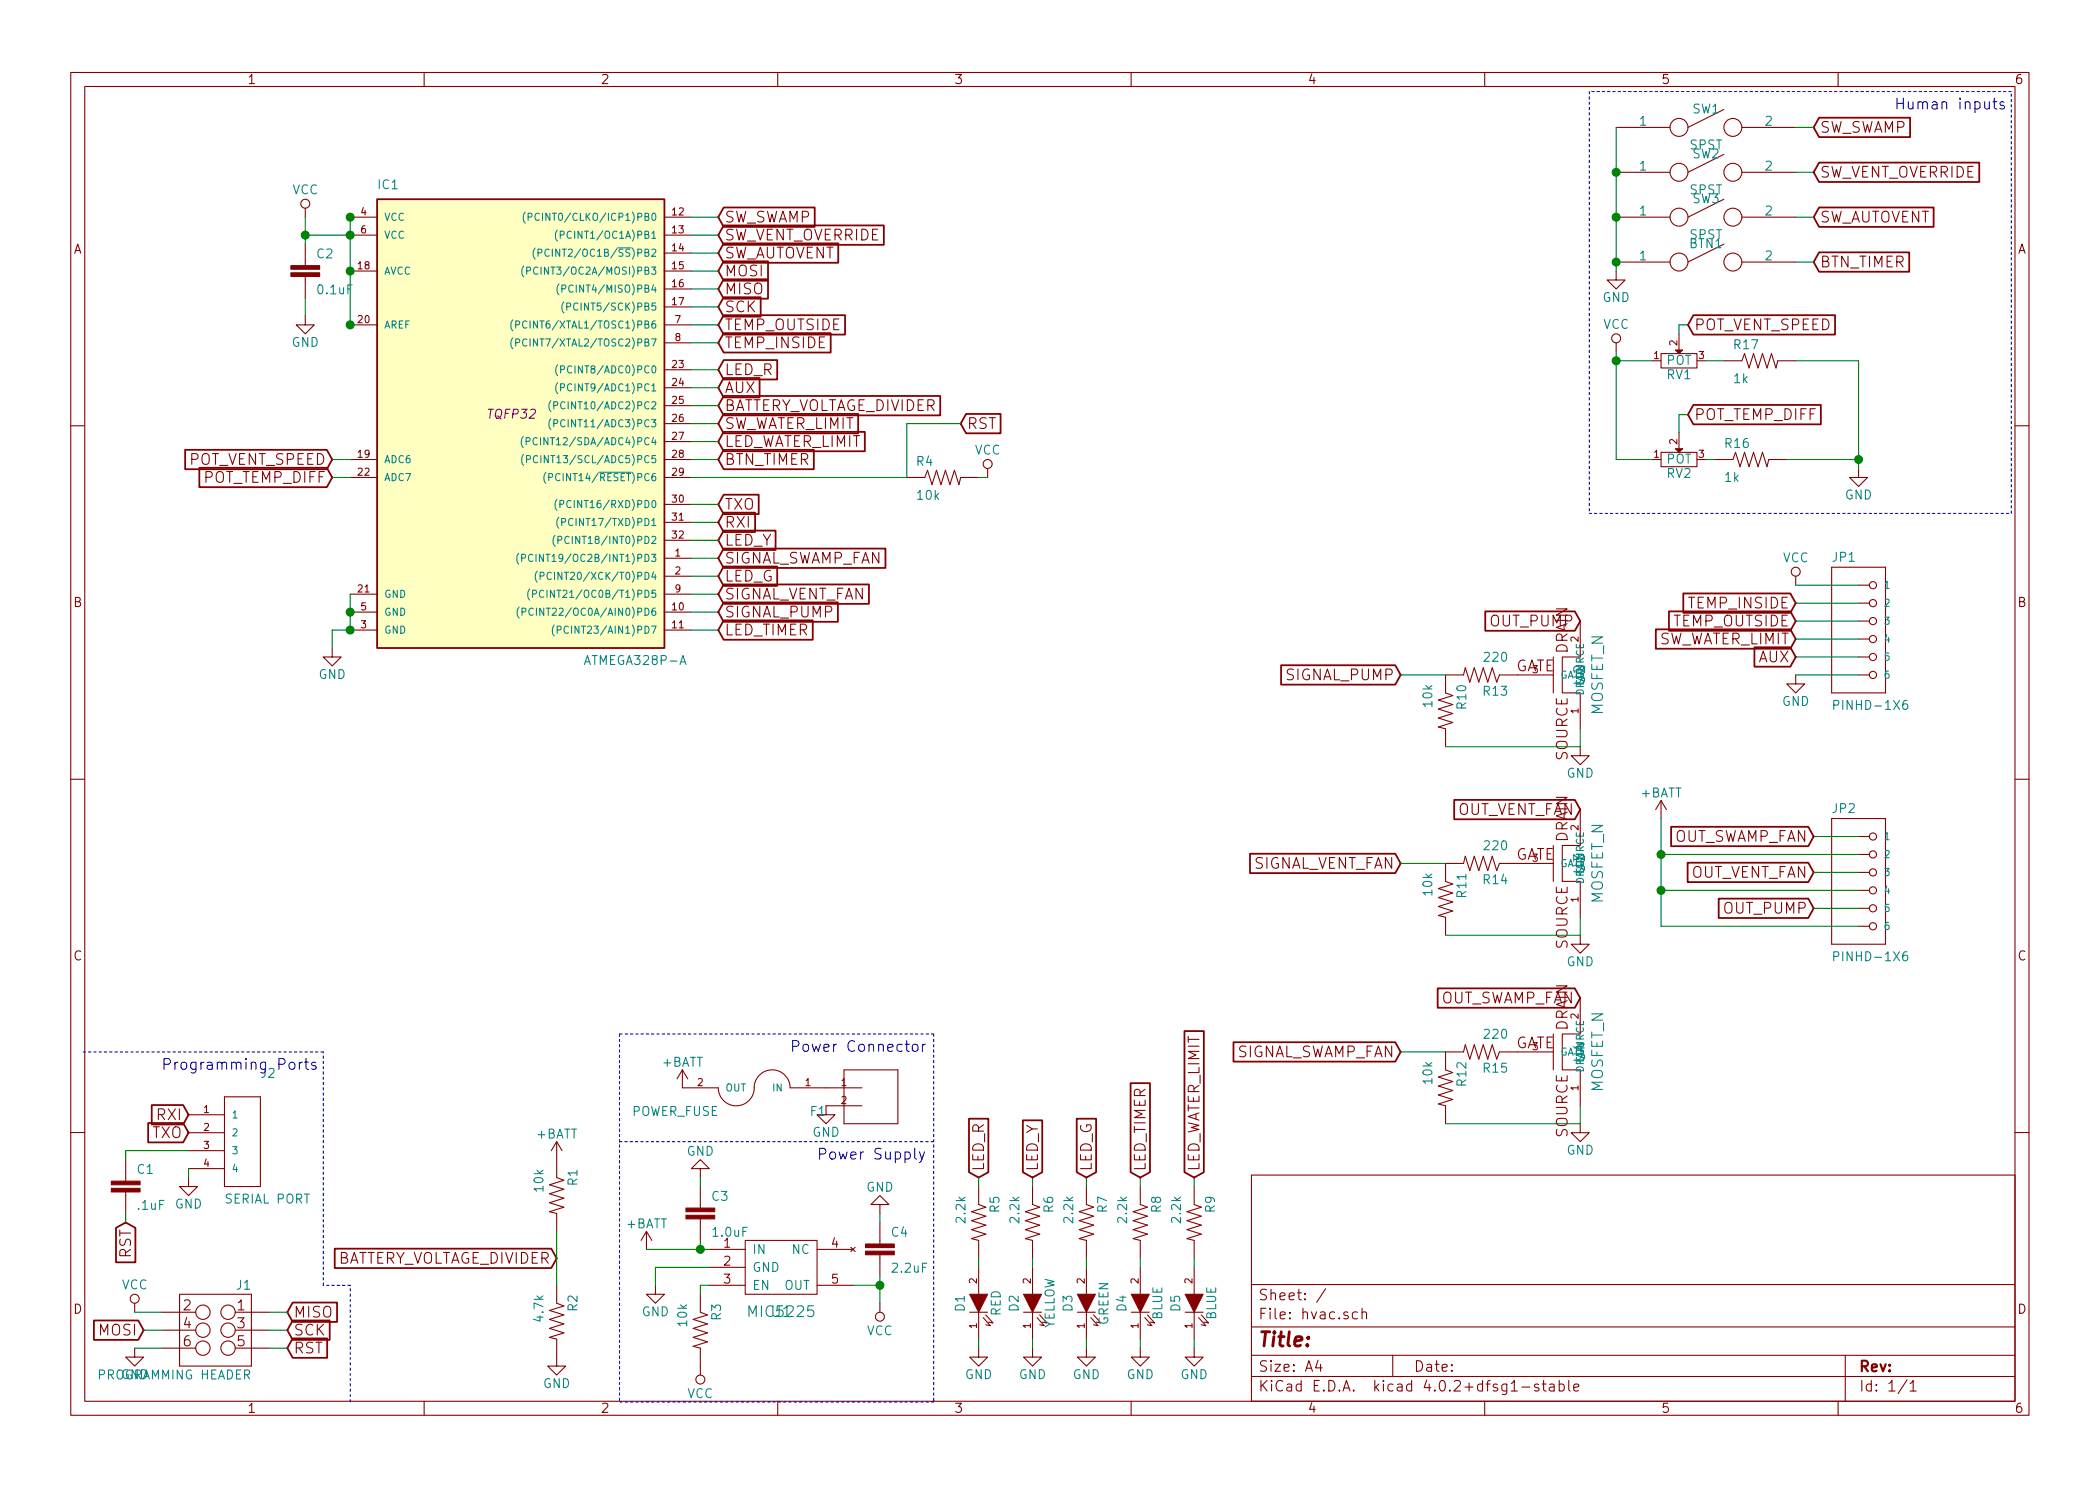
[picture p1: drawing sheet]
EESchema Schematic File Version 2
LIBS:power
LIBS:device
LIBS:transistors
LIBS:conn
LIBS:linear
LIBS:regul
LIBS:74xx
LIBS:cmos4000
LIBS:adc-dac
LIBS:memory
LIBS:xilinx
LIBS:microcontrollers
LIBS:dsp
LIBS:microchip
LIBS:analog_switches
LIBS:motorola
LIBS:texas
LIBS:intel
LIBS:audio
LIBS:interface
LIBS:digital-audio
LIBS:philips
LIBS:display
LIBS:cypress
LIBS:siliconi
LIBS:opto
LIBS:atmel
LIBS:contrib
LIBS:valves
LIBS:adafruit
LIBS:GeekAmmo
LIBS:LilyPad-Wearables
LIBS:SparkFun-Aesthetics
LIBS:SparkFun-AnalogIC
LIBS:SparkFun-Boards
LIBS:SparkFun-Capacitors
LIBS:SparkFun-Connectors
LIBS:SparkFun-DigitalIC
LIBS:SparkFun-DiscreteSemi
LIBS:SparkFun-Displays
LIBS:SparkFun-Electromechanical
LIBS:SparkFun-FreqCtrl
LIBS:SparkFun-LED
LIBS:SparkFun-Passives
LIBS:SparkFun-PowerIC
LIBS:SparkFun-Resistors
LIBS:SparkFun-Retired
LIBS:SparkFun-RF
LIBS:SparkFun-Sensors
LIBS:Teensy_3_and_LC_Series_Boards_v1.1
LIBS:User-Submitted
LIBS:homebrew
LIBS:hvac-cache
EELAYER 25 0
EELAYER END
$Descr A4 11693 8268
encoding utf-8
Sheet 1 1
Title ""
Date ""
Rev ""
Comp ""
Comment1 ""
Comment2 ""
Comment3 ""
Comment4 ""
$EndDescr
$Comp
L ATMEGA328P-A IC1
U 1 1
P 2850 2300
F 0 "IC1" H 2100 3550 50  0000 L BNN
F 1 "ATMEGA328P-A" H 3250 900 50  0000 L BNN
F 2 "TQFP32" H 2850 2300 50  0000 C CIN
F 3 "" H 2850 2300 50  0000 C CNN
	1    2850 2300
	1    0    0    -1  
$EndComp
$Comp
L MIC5225 U1
U 1 1
P 4350 7250
F 0 "U1" H 4350 7200 60  0000 C CNN
F 1 "MIC5225" H 4350 7200 60  0000 C CNN
F 2 "" H 4350 7200 60  0000 C CNN
F 3 "" H 4350 7200 60  0000 C CNN
	1    4350 7250
	1    0    0    -1  
$EndComp
$Comp
L GND #PWR01
U 1 1
P 3900 6550
F 0 "#PWR01" H 3900 6300 50  0001 C CNN
F 1 "GND" H 3900 6400 50  0000 C CNN
F 2 "" H 3900 6550 50  0000 C CNN
F 3 "" H 3900 6550 50  0000 C CNN
	1    3900 6550
	-1   0    0    1   
$EndComp
$Comp
L GND #PWR02
U 1 1
P 4900 6750
F 0 "#PWR02" H 4900 6500 50  0001 C CNN
F 1 "GND" H 4900 6600 50  0000 C CNN
F 2 "" H 4900 6750 50  0000 C CNN
F 3 "" H 4900 6750 50  0000 C CNN
	1    4900 6750
	-1   0    0    1   
$EndComp
$Comp
L GND #PWR03
U 1 1
P 3650 7150
F 0 "#PWR03" H 3650 6900 50  0001 C CNN
F 1 "GND" H 3650 7000 50  0000 C CNN
F 2 "" H 3650 7150 50  0000 C CNN
F 3 "" H 3650 7150 50  0000 C CNN
	1    3650 7150
	1    0    0    -1  
$EndComp
$Comp
L CAP0603-CAP C4
U 1 1
P 4900 7000
F 0 "C4" H 4960 7115 50  0000 L BNN
F 1 "2.2uF" H 4960 6915 50  0000 L BNN
F 2 "0603-CAP" H 4930 7150 20  0001 C CNN
F 3 "" H 4900 7000 60  0000 C CNN
	1    4900 7000
	1    0    0    -1  
$EndComp
$Comp
L CAP0603-CAP C3
U 1 1
P 3900 6800
F 0 "C3" H 3960 6915 50  0000 L BNN
F 1 "1.0uF" H 3960 6715 50  0000 L BNN
F 2 "0603-CAP" H 3930 6950 20  0001 C CNN
F 3 "" H 3900 6800 60  0000 C CNN
	1    3900 6800
	1    0    0    -1  
$EndComp
$Comp
L RESISTOR0402 R3
U 1 1
P 3900 7400
F 0 "R3" H 3750 7459 50  0000 L BNN
F 1 "10k" H 3750 7270 50  0000 L BNN
F 2 "0402-RES" H 3930 7550 20  0001 C CNN
F 3 "" H 3900 7400 60  0000 C CNN
	1    3900 7400
	0    1    1    0   
$EndComp
$Comp
L VCC #PWR04
U 1 1
P 3900 7600
F 0 "#PWR04" H 3900 7450 50  0001 C CNN
F 1 "VCC" H 3900 7750 50  0000 C CNN
F 2 "" H 3900 7600 50  0000 C CNN
F 3 "" H 3900 7600 50  0000 C CNN
	1    3900 7600
	-1   0    0    1   
$EndComp
$Comp
L VCC #PWR05
U 1 1
P 4900 7250
F 0 "#PWR05" H 4900 7100 50  0001 C CNN
F 1 "VCC" H 4900 7400 50  0000 C CNN
F 2 "" H 4900 7250 50  0000 C CNN
F 3 "" H 4900 7250 50  0000 C CNN
	1    4900 7250
	-1   0    0    1   
$EndComp
$Comp
L +BATT #PWR06
U 1 1
P 3600 6950
F 0 "#PWR06" H 3600 6800 50  0001 C CNN
F 1 "+BATT" H 3600 7090 50  0000 C CNN
F 2 "" H 3600 6950 50  0000 C CNN
F 3 "" H 3600 6950 50  0000 C CNN
	1    3600 6950
	1    0    0    -1  
$EndComp
$Comp
L VCC #PWR07
U 1 1
P 1700 1200
F 0 "#PWR07" H 1700 1050 50  0001 C CNN
F 1 "VCC" H 1700 1350 50  0000 C CNN
F 2 "" H 1700 1200 50  0000 C CNN
F 3 "" H 1700 1200 50  0000 C CNN
	1    1700 1200
	1    0    0    -1  
$EndComp
$Comp
L CAP0603-CAP C2
U 1 1
P 1700 1550
F 0 "C2" H 1760 1665 50  0000 L BNN
F 1 "0.1uF" H 1760 1465 50  0000 L BNN
F 2 "0603-CAP" H 1730 1700 20  0001 C CNN
F 3 "" H 1700 1550 60  0000 C CNN
	1    1700 1550
	1    0    0    -1  
$EndComp
$Comp
L GND #PWR08
U 1 1
P 1700 1750
F 0 "#PWR08" H 1700 1500 50  0001 C CNN
F 1 "GND" H 1700 1600 50  0000 C CNN
F 2 "" H 1700 1750 50  0000 C CNN
F 3 "" H 1700 1750 50  0000 C CNN
	1    1700 1750
	1    0    0    -1  
$EndComp
$Comp
L GND #PWR09
U 1 1
P 1850 3600
F 0 "#PWR09" H 1850 3350 50  0001 C CNN
F 1 "GND" H 1850 3450 50  0000 C CNN
F 2 "" H 1850 3600 50  0000 C CNN
F 3 "" H 1850 3600 50  0000 C CNN
	1    1850 3600
	1    0    0    -1  
$EndComp
Text GLabel 4000 1500 2    60   Input ~ 0
MOSI
Text GLabel 4000 1600 2    60   Input ~ 0
MISO
Text GLabel 4000 1700 2    60   Input ~ 0
SCK
Text GLabel 5350 2350 2    60   Input ~ 0
RST
$Comp
L M03X22X3_SILK_MALE_PTH J1
U 1 1
P 1200 7400
F 0 "J1" H 1000 7620 50  0000 L BNN
F 1 "PROGRAMMING HEADER" H 1000 7120 50  0000 L BNN
F 2 "2X3" H 1230 7550 20  0001 C CNN
F 3 "" H 1200 7400 60  0000 C CNN
	1    1200 7400
	-1   0    0    -1  
$EndComp
Text GLabel 1600 7300 2    60   Input ~ 0
MISO
Text GLabel 1600 7400 2    60   Input ~ 0
SCK
Text GLabel 1600 7500 2    60   Input ~ 0
RST
Text GLabel 800  7400 0    60   Input ~ 0
MOSI
$Comp
L 1X4-3.5MM J2
U 1 1
P 1250 6300
F 0 "J2" H 1450 6600 50  0000 L BNN
F 1 "SERIAL PORT" H 1250 5900 50  0000 L BNN
F 2 "1X04-3.5MM" H 1280 6450 20  0001 C CNN
F 3 "" H 1250 6300 60  0000 C CNN
	1    1250 6300
	1    0    0    -1  
$EndComp
Text GLabel 1050 6200 0    60   Input ~ 0
RXI
Text GLabel 1050 6300 0    60   Input ~ 0
TXO
Text GLabel 700  6800 3    60   Input ~ 0
RST
$Comp
L GND #PWR010
U 1 1
P 1050 6550
F 0 "#PWR010" H 1050 6300 50  0001 C CNN
F 1 "GND" H 1050 6400 50  0000 C CNN
F 2 "" H 1050 6550 50  0000 C CNN
F 3 "" H 1050 6550 50  0000 C CNN
	1    1050 6550
	1    0    0    -1  
$EndComp
Wire Wire Line
	3600 6950 3950 6950
Wire Wire Line
	3900 6600 3900 6550
Wire Wire Line
	3900 6900 3900 6950
Connection ~ 3900 6950
Wire Wire Line
	1950 1200 1950 1800
Connection ~ 1950 1300
Connection ~ 1950 1500
Connection ~ 1950 1800
Connection ~ 1950 1200
Wire Wire Line
	1950 3300 1950 3500
Wire Wire Line
	1950 3500 1850 3500
Wire Wire Line
	1850 3500 1850 3600
Connection ~ 1950 3400
Connection ~ 1950 3500
Wire Wire Line
	4000 1500 3850 1500
Wire Wire Line
	4000 1600 3850 1600
Wire Wire Line
	4000 1700 3850 1700
Wire Wire Line
	1600 7300 1500 7300
Wire Wire Line
	1600 7400 1500 7400
Wire Wire Line
	1600 7500 1500 7500
Wire Wire Line
	900  7400 800  7400
Wire Wire Line
	1050 6550 1050 6500
$Comp
L CAP0603-CAP C1
U 1 1
P 700 6650
F 0 "C1" H 760 6765 50  0000 L BNN
F 1 ".1uF" H 760 6565 50  0000 L BNN
F 2 "0603-CAP" H 730 6800 20  0001 C CNN
F 3 "" H 700 6650 60  0000 C CNN
	1    700  6650
	1    0    0    -1  
$EndComp
Wire Wire Line
	700  6450 700  6400
Wire Wire Line
	700  6750 700  6800
$Comp
L RESISTOR0402 R4
U 1 1
P 5250 2650
F 0 "R4" H 5100 2709 50  0000 L BNN
F 1 "10k" H 5100 2520 50  0000 L BNN
F 2 "0402-RES" H 5280 2800 20  0001 C CNN
F 3 "" H 5250 2650 60  0000 C CNN
	1    5250 2650
	1    0    0    -1  
$EndComp
Text GLabel 4000 2800 2    60   Input ~ 0
TXO
$Comp
L VCC #PWR011
U 1 1
P 5500 2650
F 0 "#PWR011" H 5500 2500 50  0001 C CNN
F 1 "VCC" H 5500 2800 50  0000 C CNN
F 2 "" H 5500 2650 50  0000 C CNN
F 3 "" H 5500 2650 50  0000 C CNN
	1    5500 2650
	1    0    0    -1  
$EndComp
Wire Wire Line
	3650 7150 3650 7050
Wire Wire Line
	3650 7050 3950 7050
Wire Wire Line
	3950 7150 3900 7150
Wire Wire Line
	3900 7150 3900 7200
Wire Wire Line
	4900 7100 4900 7250
Wire Wire Line
	4900 7150 4750 7150
Connection ~ 4900 7150
Wire Wire Line
	4900 6800 4900 6750
$Comp
L GND #PWR012
U 1 1
P 5450 7500
F 0 "#PWR012" H 5450 7250 50  0001 C CNN
F 1 "GND" H 5450 7350 50  0000 C CNN
F 2 "" H 5450 7500 50  0000 C CNN
F 3 "" H 5450 7500 50  0000 C CNN
	1    5450 7500
	1    0    0    -1  
$EndComp
$Comp
L GND #PWR013
U 1 1
P 5750 7500
F 0 "#PWR013" H 5750 7250 50  0001 C CNN
F 1 "GND" H 5750 7350 50  0000 C CNN
F 2 "" H 5750 7500 50  0000 C CNN
F 3 "" H 5750 7500 50  0000 C CNN
	1    5750 7500
	1    0    0    -1  
$EndComp
$Comp
L GND #PWR014
U 1 1
P 6050 7500
F 0 "#PWR014" H 6050 7250 50  0001 C CNN
F 1 "GND" H 6050 7350 50  0000 C CNN
F 2 "" H 6050 7500 50  0000 C CNN
F 3 "" H 6050 7500 50  0000 C CNN
	1    6050 7500
	1    0    0    -1  
$EndComp
$Comp
L RESISTOR0402 R5
U 1 1
P 5450 6800
F 0 "R5" H 5300 6859 50  0000 L BNN
F 1 "2.2k" H 5300 6670 50  0000 L BNN
F 2 "0402-RES" H 5480 6950 20  0001 C CNN
F 3 "" H 5450 6800 60  0000 C CNN
	1    5450 6800
	0    1    1    0   
$EndComp
$Comp
L RESISTOR0402 R6
U 1 1
P 5750 6800
F 0 "R6" H 5600 6859 50  0000 L BNN
F 1 "2.2k" H 5600 6670 50  0000 L BNN
F 2 "0402-RES" H 5780 6950 20  0001 C CNN
F 3 "" H 5750 6800 60  0000 C CNN
	1    5750 6800
	0    1    1    0   
$EndComp
$Comp
L RESISTOR0402 R7
U 1 1
P 6050 6800
F 0 "R7" H 5900 6859 50  0000 L BNN
F 1 "2.2k" H 5900 6670 50  0000 L BNN
F 2 "0402-RES" H 6080 6950 20  0001 C CNN
F 3 "" H 6050 6800 60  0000 C CNN
	1    6050 6800
	0    1    1    0   
$EndComp
$Comp
L LED D1
U 1 1
P 5450 7250
F 0 "D1" H 5450 7350 50  0000 C CNN
F 1 "RED" H 5450 7150 50  0000 C CNN
F 2 "" H 5450 7250 50  0000 C CNN
F 3 "" H 5450 7250 50  0000 C CNN
	1    5450 7250
	0    -1   -1   0   
$EndComp
$Comp
L LED D2
U 1 1
P 5750 7250
F 0 "D2" H 5750 7350 50  0000 C CNN
F 1 "YELLOW" H 5750 7150 50  0000 C CNN
F 2 "" H 5750 7250 50  0000 C CNN
F 3 "" H 5750 7250 50  0000 C CNN
	1    5750 7250
	0    -1   -1   0   
$EndComp
$Comp
L LED D3
U 1 1
P 6050 7250
F 0 "D3" H 6050 7350 50  0000 C CNN
F 1 "GREEN" H 6050 7150 50  0000 C CNN
F 2 "" H 6050 7250 50  0000 C CNN
F 3 "" H 6050 7250 50  0000 C CNN
	1    6050 7250
	0    -1   -1   0   
$EndComp
Wire Wire Line
	6050 7000 6050 7050
Wire Wire Line
	5750 7050 5750 7000
Wire Wire Line
	5450 7000 5450 7050
Wire Wire Line
	5450 7450 5450 7500
Wire Wire Line
	5750 7500 5750 7450
Wire Wire Line
	6050 7450 6050 7500
Text GLabel 5450 6550 1    60   Input ~ 0
LED_R
Wire Wire Line
	5450 6550 5450 6600
Wire Wire Line
	5750 6600 5750 6550
Wire Wire Line
	6050 6550 6050 6600
Text GLabel 6050 6550 1    60   Input ~ 0
LED_G
Text GLabel 5750 6550 1    60   Input ~ 0
LED_Y
Wire Notes Line
	3450 5750 3450 7800
Wire Notes Line
	3450 6350 5200 6350
Wire Notes Line
	5200 5750 5200 7800
Wire Notes Line
	5200 7800 3450 7800
Text Notes 4550 6450 0    60   ~ 0
Power Supply
$Comp
L GND #PWR015
U 1 1
P 6350 7500
F 0 "#PWR015" H 6350 7250 50  0001 C CNN
F 1 "GND" H 6350 7350 50  0000 C CNN
F 2 "" H 6350 7500 50  0000 C CNN
F 3 "" H 6350 7500 50  0000 C CNN
	1    6350 7500
	1    0    0    -1  
$EndComp
$Comp
L RESISTOR0402 R8
U 1 1
P 6350 6800
F 0 "R8" H 6200 6859 50  0000 L BNN
F 1 "2.2k" H 6200 6670 50  0000 L BNN
F 2 "0402-RES" H 6380 6950 20  0001 C CNN
F 3 "" H 6350 6800 60  0000 C CNN
	1    6350 6800
	0    1    1    0   
$EndComp
$Comp
L LED D4
U 1 1
P 6350 7250
F 0 "D4" H 6350 7350 50  0000 C CNN
F 1 "BLUE" H 6350 7150 50  0000 C CNN
F 2 "" H 6350 7250 50  0000 C CNN
F 3 "" H 6350 7250 50  0000 C CNN
	1    6350 7250
	0    -1   -1   0   
$EndComp
Wire Wire Line
	6350 7000 6350 7050
Wire Wire Line
	6350 7450 6350 7500
Wire Wire Line
	6350 6550 6350 6600
Text GLabel 6350 6550 1    60   Input ~ 0
LED_TIMER
Wire Wire Line
	1700 1300 1950 1300
Connection ~ 1700 1300
Wire Wire Line
	1700 1650 1700 1750
Wire Wire Line
	1700 1200 1700 1350
$Comp
L SPST SW1
U 1 1
P 9500 700
F 0 "SW1" H 9500 800 50  0000 C CNN
F 1 "SPST" H 9500 600 50  0000 C CNN
F 2 "" H 9500 700 50  0000 C CNN
F 3 "" H 9500 700 50  0000 C CNN
	1    9500 700 
	1    0    0    -1  
$EndComp
$Comp
L SPST SW2
U 1 1
P 9500 950
F 0 "SW2" H 9500 1050 50  0000 C CNN
F 1 "SPST" H 9500 850 50  0000 C CNN
F 2 "" H 9500 950 50  0000 C CNN
F 3 "" H 9500 950 50  0000 C CNN
	1    9500 950 
	1    0    0    -1  
$EndComp
$Comp
L SPST SW3
U 1 1
P 9500 1200
F 0 "SW3" H 9500 1300 50  0000 C CNN
F 1 "SPST" H 9500 1100 50  0000 C CNN
F 2 "" H 9500 1200 50  0000 C CNN
F 3 "" H 9500 1200 50  0000 C CNN
	1    9500 1200
	1    0    0    -1  
$EndComp
$Comp
L GND #PWR016
U 1 1
P 9000 1500
F 0 "#PWR016" H 9000 1250 50  0001 C CNN
F 1 "GND" H 9000 1350 50  0000 C CNN
F 2 "" H 9000 1500 50  0000 C CNN
F 3 "" H 9000 1500 50  0000 C CNN
	1    9000 1500
	1    0    0    -1  
$EndComp
Text GLabel 10100 700  2    60   Input ~ 0
SW_SWAMP
Text GLabel 10100 1200 2    60   Input ~ 0
SW_AUTOVENT
Wire Wire Line
	10100 1200 10000 1200
Wire Wire Line
	10000 950  10100 950 
Wire Wire Line
	10000 700  10100 700 
$Comp
L POT RV1
U 1 1
P 9350 2000
F 0 "RV1" H 9350 1920 50  0000 C CNN
F 1 "POT" H 9350 2000 50  0000 C CNN
F 2 "" H 9350 2000 50  0000 C CNN
F 3 "" H 9350 2000 50  0000 C CNN
	1    9350 2000
	1    0    0    -1  
$EndComp
$Comp
L VCC #PWR017
U 1 1
P 9000 1950
F 0 "#PWR017" H 9000 1800 50  0001 C CNN
F 1 "VCC" H 9000 2100 50  0000 C CNN
F 2 "" H 9000 1950 50  0000 C CNN
F 3 "" H 9000 1950 50  0000 C CNN
	1    9000 1950
	1    0    0    -1  
$EndComp
Text GLabel 9400 1800 2    60   Input ~ 0
POT_VENT_SPEED
Text GLabel 9400 2300 2    60   Input ~ 0
POT_TEMP_DIFF
Wire Wire Line
	9000 2000 9200 2000
$Comp
L POT RV2
U 1 1
P 9350 2550
F 0 "RV2" H 9350 2470 50  0000 C CNN
F 1 "POT" H 9350 2550 50  0000 C CNN
F 2 "" H 9350 2550 50  0000 C CNN
F 3 "" H 9350 2550 50  0000 C CNN
	1    9350 2550
	1    0    0    -1  
$EndComp
Connection ~ 9000 2000
Connection ~ 9000 1200
Connection ~ 9000 950 
Wire Wire Line
	9000 1950 9000 2550
Wire Wire Line
	9000 2550 9200 2550
Wire Wire Line
	9350 2300 9350 2400
Wire Wire Line
	9350 2300 9400 2300
Wire Wire Line
	9350 1850 9350 1800
Wire Wire Line
	9350 1800 9400 1800
$Comp
L RESISTOR0402 R17
U 1 1
P 9800 2000
F 0 "R17" H 9650 2059 50  0000 L BNN
F 1 "1k" H 9650 1870 50  0000 L BNN
F 2 "0402-RES" H 9830 2150 20  0001 C CNN
F 3 "" H 9800 2000 60  0000 C CNN
	1    9800 2000
	1    0    0    -1  
$EndComp
Wire Wire Line
	9500 2000 9600 2000
$Comp
L GND #PWR018
U 1 1
P 10350 2600
F 0 "#PWR018" H 10350 2350 50  0001 C CNN
F 1 "GND" H 10350 2450 50  0000 C CNN
F 2 "" H 10350 2600 50  0000 C CNN
F 3 "" H 10350 2600 50  0000 C CNN
	1    10350 2600
	1    0    0    -1  
$EndComp
Wire Wire Line
	10350 2000 10000 2000
$Comp
L RESISTOR0402 R16
U 1 1
P 9750 2550
F 0 "R16" H 9600 2609 50  0000 L BNN
F 1 "1k" H 9600 2420 50  0000 L BNN
F 2 "0402-RES" H 9780 2700 20  0001 C CNN
F 3 "" H 9750 2550 60  0000 C CNN
	1    9750 2550
	1    0    0    -1  
$EndComp
Wire Wire Line
	9500 2550 9550 2550
Wire Wire Line
	10350 2550 9950 2550
Connection ~ 10350 2550
Wire Wire Line
	10350 2000 10350 2600
Wire Wire Line
	3850 3100 4000 3100
Wire Wire Line
	3850 3300 4000 3300
Wire Wire Line
	3850 3400 4000 3400
Text GLabel 4000 3100 2    60   Input ~ 0
SIGNAL_SWAMP_FAN
Text GLabel 4000 3300 2    60   Input ~ 0
SIGNAL_VENT_FAN
Text GLabel 4000 3400 2    60   Input ~ 0
SIGNAL_PUMP
Text GLabel 4000 1200 2    60   Input ~ 0
SW_SWAMP
Text GLabel 4000 1300 2    60   Input ~ 0
SW_VENT_OVERRIDE
Text GLabel 4000 1400 2    60   Input ~ 0
SW_AUTOVENT
Wire Wire Line
	4000 1400 3850 1400
Wire Wire Line
	3850 1300 4000 1300
Wire Wire Line
	4000 1200 3850 1200
Text GLabel 1850 2550 0    60   Input ~ 0
POT_VENT_SPEED
Text GLabel 1850 2650 0    60   Input ~ 0
POT_TEMP_DIFF
Text GLabel 4000 2250 2    60   Input ~ 0
BATTERY_VOLTAGE_DIVIDER
Wire Wire Line
	4000 2250 3850 2250
Text GLabel 4000 3500 2    60   Input ~ 0
LED_TIMER
Text GLabel 4000 3200 2    60   Input ~ 0
LED_G
Text GLabel 4000 3000 2    60   Input ~ 0
LED_Y
Text GLabel 4000 2050 2    60   Input ~ 0
LED_R
Wire Wire Line
	4000 2900 3850 2900
Wire Wire Line
	3850 3000 4000 3000
Wire Wire Line
	4000 3200 3850 3200
Wire Wire Line
	3850 3500 4000 3500
Wire Wire Line
	3850 2800 4000 2800
Text GLabel 4000 1800 2    60   Input ~ 0
TEMP_OUTSIDE
Text GLabel 4000 1900 2    60   Input ~ 0
TEMP_INSIDE
Wire Wire Line
	4000 1900 3850 1900
Wire Wire Line
	3850 1800 4000 1800
Wire Wire Line
	3850 2650 5050 2650
Wire Wire Line
	5050 2650 5050 2350
Wire Wire Line
	5050 2350 5350 2350
Wire Wire Line
	5450 2650 5500 2650
Wire Wire Line
	3850 2350 4000 2350
Text GLabel 4000 2350 2    60   Input ~ 0
SW_WATER_LIMIT
Text GLabel 4000 2450 2    60   Input ~ 0
LED_WATER_LIMIT
Wire Wire Line
	4000 2450 3850 2450
Wire Wire Line
	3850 2550 4000 2550
Text GLabel 4000 2550 2    60   Input ~ 0
BTN_TIMER
$Comp
L GND #PWR019
U 1 1
P 6650 7500
F 0 "#PWR019" H 6650 7250 50  0001 C CNN
F 1 "GND" H 6650 7350 50  0000 C CNN
F 2 "" H 6650 7500 50  0000 C CNN
F 3 "" H 6650 7500 50  0000 C CNN
	1    6650 7500
	1    0    0    -1  
$EndComp
$Comp
L RESISTOR0402 R9
U 1 1
P 6650 6800
F 0 "R9" H 6500 6859 50  0000 L BNN
F 1 "2.2k" H 6500 6670 50  0000 L BNN
F 2 "0402-RES" H 6680 6950 20  0001 C CNN
F 3 "" H 6650 6800 60  0000 C CNN
	1    6650 6800
	0    1    1    0   
$EndComp
$Comp
L LED D5
U 1 1
P 6650 7250
F 0 "D5" H 6650 7350 50  0000 C CNN
F 1 "BLUE" H 6650 7150 50  0000 C CNN
F 2 "" H 6650 7250 50  0000 C CNN
F 3 "" H 6650 7250 50  0000 C CNN
	1    6650 7250
	0    -1   -1   0   
$EndComp
Wire Wire Line
	6650 7000 6650 7050
Wire Wire Line
	6650 7450 6650 7500
Wire Wire Line
	6650 6550 6650 6600
Text GLabel 6650 6550 1    60   Input ~ 0
LED_WATER_LIMIT
Wire Wire Line
	1850 2550 1950 2550
Wire Wire Line
	1950 2650 1850 2650
Wire Wire Line
	9000 700  9000 1500
$Comp
L SPST BTN1
U 1 1
P 9500 1450
F 0 "BTN1" H 9500 1550 50  0000 C CNN
F 1 "SPST" H 9500 1350 50  0001 C CNN
F 2 "" H 9500 1450 50  0000 C CNN
F 3 "" H 9500 1450 50  0000 C CNN
	1    9500 1450
	1    0    0    -1  
$EndComp
Text GLabel 10100 1450 2    60   Input ~ 0
BTN_TIMER
Wire Wire Line
	10000 1450 10100 1450
Text GLabel 10100 950  2    60   Input ~ 0
SW_VENT_OVERRIDE
$Comp
L GND #PWR020
U 1 1
P 750 7500
F 0 "#PWR020" H 750 7250 50  0001 C CNN
F 1 "GND" H 750 7350 50  0000 C CNN
F 2 "" H 750 7500 50  0000 C CNN
F 3 "" H 750 7500 50  0000 C CNN
	1    750  7500
	1    0    0    -1  
$EndComp
Wire Wire Line
	750  7500 900  7500
$Comp
L VCC #PWR021
U 1 1
P 750 7300
F 0 "#PWR021" H 750 7150 50  0001 C CNN
F 1 "VCC" H 750 7450 50  0000 C CNN
F 2 "" H 750 7300 50  0000 C CNN
F 3 "" H 750 7300 50  0000 C CNN
	1    750  7300
	1    0    0    -1  
$EndComp
Wire Wire Line
	750  7300 900  7300
Text GLabel 4000 2900 2    60   Input ~ 0
RXI
Wire Wire Line
	4000 2050 3850 2050
Wire Notes Line
	8850 500  8850 2850
Wire Notes Line
	8850 2850 11200 2850
Wire Notes Line
	11200 2850 11200 500 
Wire Notes Line
	11200 500  8850 500 
Text Notes 10550 600  0    60   ~ 0
Human inputs
Text GLabel 10000 3350 0    60   Input ~ 0
TEMP_INSIDE
Text GLabel 10000 3450 0    60   Input ~ 0
TEMP_OUTSIDE
$Comp
L VCC #PWR022
U 1 1
P 10000 3250
F 0 "#PWR022" H 10000 3100 50  0001 C CNN
F 1 "VCC" H 10000 3400 50  0000 C CNN
F 2 "" H 10000 3250 50  0000 C CNN
F 3 "" H 10000 3250 50  0000 C CNN
	1    10000 3250
	1    0    0    -1  
$EndComp
$Comp
L GND #PWR023
U 1 1
P 4600 6150
F 0 "#PWR023" H 4600 5900 50  0001 C CNN
F 1 "GND" H 4600 6000 50  0000 C CNN
F 2 "" H 4600 6150 50  0000 C CNN
F 3 "" H 4600 6150 50  0000 C CNN
	1    4600 6150
	1    0    0    -1  
$EndComp
$Comp
L +BATT #PWR024
U 1 1
P 3800 6050
F 0 "#PWR024" H 3800 5900 50  0001 C CNN
F 1 "+BATT" H 3800 6190 50  0000 C CNN
F 2 "" H 3800 6050 50  0000 C CNN
F 3 "" H 3800 6050 50  0000 C CNN
	1    3800 6050
	1    0    0    -1  
$EndComp
$Comp
L POWER_INPUT J3
U 1 1
P 4800 6150
F 0 "J3" H 4800 6150 50  0001 C CNN
F 1 "POWER_INPUT" H 4800 6150 50  0001 C CNN
F 2 "1X2-3.5MM" H 4830 6300 20  0001 C CNN
F 3 "" H 4800 6150 60  0000 C CNN
	1    4800 6150
	1    0    0    -1  
$EndComp
Wire Notes Line
	5200 5750 3450 5750
Text Notes 4400 5850 0    60   ~ 0
Power Connector
$Comp
L GND #PWR025
U 1 1
P 3100 7550
F 0 "#PWR025" H 3100 7300 50  0001 C CNN
F 1 "GND" H 3100 7400 50  0000 C CNN
F 2 "" H 3100 7550 50  0000 C CNN
F 3 "" H 3100 7550 50  0000 C CNN
	1    3100 7550
	1    0    0    -1  
$EndComp
Wire Wire Line
	700  6400 1050 6400
$Comp
L RESISTOR0402 R2
U 1 1
P 3100 7350
F 0 "R2" H 2950 7409 50  0000 L BNN
F 1 "4.7k" H 2950 7220 50  0000 L BNN
F 2 "0402-RES" H 3130 7500 20  0001 C CNN
F 3 "" H 3100 7350 60  0000 C CNN
	1    3100 7350
	0    1    1    0   
$EndComp
$Comp
L RESISTOR0402 R1
U 1 1
P 3100 6650
F 0 "R1" H 2950 6709 50  0000 L BNN
F 1 "10k" H 2950 6520 50  0000 L BNN
F 2 "0402-RES" H 3130 6800 20  0001 C CNN
F 3 "" H 3100 6650 60  0000 C CNN
	1    3100 6650
	0    1    1    0   
$EndComp
$Comp
L +BATT #PWR026
U 1 1
P 3100 6450
F 0 "#PWR026" H 3100 6300 50  0001 C CNN
F 1 "+BATT" H 3100 6590 50  0000 C CNN
F 2 "" H 3100 6450 50  0000 C CNN
F 3 "" H 3100 6450 50  0000 C CNN
	1    3100 6450
	1    0    0    -1  
$EndComp
Text GLabel 3100 7000 0    60   Input ~ 0
BATTERY_VOLTAGE_DIVIDER
Wire Wire Line
	3100 7150 3100 6850
Wire Notes Line
	1950 7800 1950 7150
Wire Notes Line
	1950 7150 1800 7150
Wire Notes Line
	1800 7150 1800 5850
Wire Notes Line
	1800 5850 450  5850
Text Notes 900  5950 0    60   ~ 0
Programming Ports
$Comp
L GND #PWR027
U 1 1
P 10000 3750
F 0 "#PWR027" H 10000 3500 50  0001 C CNN
F 1 "GND" H 10000 3600 50  0000 C CNN
F 2 "" H 10000 3750 50  0000 C CNN
F 3 "" H 10000 3750 50  0000 C CNN
	1    10000 3750
	1    0    0    -1  
$EndComp
Text GLabel 10000 3550 0    60   Input ~ 0
SW_WATER_LIMIT
Text GLabel 7800 4800 0    60   Input ~ 0
SIGNAL_VENT_FAN
Text GLabel 10100 4850 0    60   Input ~ 0
OUT_VENT_FAN
Text GLabel 10100 5050 0    60   Input ~ 0
OUT_PUMP
$Comp
L PINHD-1X6 JP2
U 1 1
P 10450 4950
F 0 "JP2" H 10200 5375 50  0000 L BNN
F 1 "PINHD-1X6" H 10200 4550 50  0000 L BNN
F 2 "1X06" H 10480 5100 20  0001 C CNN
F 3 "" H 10450 4950 60  0000 C CNN
	1    10450 4950
	1    0    0    -1  
$EndComp
Wire Wire Line
	10100 4650 10350 4650
Wire Wire Line
	10100 4850 10350 4850
Wire Wire Line
	10100 5050 10350 5050
Connection ~ 9000 1450
$Comp
L POWER_FUSE F1
U 1 1
P 4200 6050
F 0 "F1" H 3800 6150 50  0000 L BNN
F 1 "POWER_FUSE" H 4400 6150 50  0000 L BNN
F 2 "FUSE_5MM" H 4230 6200 20  0001 C CNN
F 3 "" H 4200 6050 60  0000 C CNN
	1    4200 6050
	-1   0    0    1   
$EndComp
$Comp
L MOSFET_N U3
U 1 1
P 8900 4800
F 0 "U3" H 8900 4900 60  0000 C CNN
F 1 "MOSFET_N" H 8900 4800 60  0000 C CNN
F 2 "" H 8900 4750 60  0000 C CNN
F 3 "" H 8900 4750 60  0000 C CNN
	1    8900 4800
	0    -1   -1   0   
$EndComp
$Comp
L GND #PWR028
U 1 1
P 8800 5200
F 0 "#PWR028" H 8800 4950 50  0001 C CNN
F 1 "GND" H 8800 5050 50  0000 C CNN
F 2 "" H 8800 5200 50  0000 C CNN
F 3 "" H 8800 5200 50  0000 C CNN
	1    8800 5200
	1    0    0    -1  
$EndComp
$Comp
L +BATT #PWR029
U 1 1
P 9250 4550
F 0 "#PWR029" H 9250 4400 50  0001 C CNN
F 1 "+BATT" H 9250 4690 50  0000 C CNN
F 2 "" H 9250 4550 50  0000 C CNN
F 3 "" H 9250 4550 50  0000 C CNN
	1    9250 4550
	1    0    0    -1  
$EndComp
$Comp
L RESISTOR0402 R14
U 1 1
P 8250 4800
F 0 "R14" H 8100 4859 50  0000 L BNN
F 1 "220" H 8100 4670 50  0000 L BNN
F 2 "0402-RES" H 8280 4950 20  0001 C CNN
F 3 "" H 8250 4800 60  0000 C CNN
	1    8250 4800
	-1   0    0    1   
$EndComp
$Comp
L RESISTOR0402 R11
U 1 1
P 8050 5000
F 0 "R11" H 7900 5059 50  0000 L BNN
F 1 "10k" H 7900 4870 50  0000 L BNN
F 2 "0402-RES" H 8080 5150 20  0001 C CNN
F 3 "" H 8050 5000 60  0000 C CNN
	1    8050 5000
	0    1    1    0   
$EndComp
Wire Wire Line
	7800 4800 8050 4800
Text GLabel 8800 4500 0    60   Input ~ 0
OUT_VENT_FAN
Text GLabel 10100 4650 0    60   Input ~ 0
OUT_SWAMP_FAN
Wire Wire Line
	9250 4550 9250 5150
Wire Wire Line
	9250 5150 10350 5150
Wire Wire Line
	10350 4950 9250 4950
Connection ~ 9250 4950
Wire Wire Line
	9250 4750 10350 4750
Connection ~ 9250 4750
Wire Wire Line
	8800 5100 8800 5200
Text GLabel 7800 5850 0    60   Input ~ 0
SIGNAL_SWAMP_FAN
$Comp
L MOSFET_N U4
U 1 1
P 8900 5850
F 0 "U4" H 8900 5950 60  0000 C CNN
F 1 "MOSFET_N" H 8900 5850 60  0000 C CNN
F 2 "" H 8900 5800 60  0000 C CNN
F 3 "" H 8900 5800 60  0000 C CNN
	1    8900 5850
	0    -1   -1   0   
$EndComp
$Comp
L GND #PWR030
U 1 1
P 8800 6250
F 0 "#PWR030" H 8800 6000 50  0001 C CNN
F 1 "GND" H 8800 6100 50  0000 C CNN
F 2 "" H 8800 6250 50  0000 C CNN
F 3 "" H 8800 6250 50  0000 C CNN
	1    8800 6250
	1    0    0    -1  
$EndComp
$Comp
L RESISTOR0402 R15
U 1 1
P 8250 5850
F 0 "R15" H 8100 5909 50  0000 L BNN
F 1 "220" H 8100 5720 50  0000 L BNN
F 2 "0402-RES" H 8280 6000 20  0001 C CNN
F 3 "" H 8250 5850 60  0000 C CNN
	1    8250 5850
	-1   0    0    1   
$EndComp
$Comp
L RESISTOR0402 R12
U 1 1
P 8050 6050
F 0 "R12" H 7900 6109 50  0000 L BNN
F 1 "10k" H 7900 5920 50  0000 L BNN
F 2 "0402-RES" H 8080 6200 20  0001 C CNN
F 3 "" H 8050 6050 60  0000 C CNN
	1    8050 6050
	0    1    1    0   
$EndComp
Wire Wire Line
	7800 5850 8050 5850
Text GLabel 8800 5550 0    60   Input ~ 0
OUT_SWAMP_FAN
Wire Wire Line
	8800 6250 8050 6250
Wire Wire Line
	8800 6150 8800 6250
Text GLabel 7800 3750 0    60   Input ~ 0
SIGNAL_PUMP
$Comp
L MOSFET_N U2
U 1 1
P 8900 3750
F 0 "U2" H 8900 3850 60  0000 C CNN
F 1 "MOSFET_N" H 8900 3750 60  0000 C CNN
F 2 "" H 8900 3700 60  0000 C CNN
F 3 "" H 8900 3700 60  0000 C CNN
	1    8900 3750
	0    -1   -1   0   
$EndComp
$Comp
L GND #PWR031
U 1 1
P 8800 4150
F 0 "#PWR031" H 8800 3900 50  0001 C CNN
F 1 "GND" H 8800 4000 50  0000 C CNN
F 2 "" H 8800 4150 50  0000 C CNN
F 3 "" H 8800 4150 50  0000 C CNN
	1    8800 4150
	1    0    0    -1  
$EndComp
$Comp
L RESISTOR0402 R13
U 1 1
P 8250 3750
F 0 "R13" H 8100 3809 50  0000 L BNN
F 1 "220" H 8100 3620 50  0000 L BNN
F 2 "0402-RES" H 8280 3900 20  0001 C CNN
F 3 "" H 8250 3750 60  0000 C CNN
	1    8250 3750
	-1   0    0    1   
$EndComp
$Comp
L RESISTOR0402 R10
U 1 1
P 8050 3950
F 0 "R10" H 7900 4009 50  0000 L BNN
F 1 "10k" H 7900 3820 50  0000 L BNN
F 2 "0402-RES" H 8080 4100 20  0001 C CNN
F 3 "" H 8050 3950 60  0000 C CNN
	1    8050 3950
	0    1    1    0   
$EndComp
Wire Wire Line
	7800 3750 8050 3750
Text GLabel 8800 3450 0    60   Input ~ 0
OUT_PUMP
Wire Wire Line
	8800 4150 8050 4150
Wire Wire Line
	8800 4050 8800 4150
Wire Wire Line
	8800 5200 8050 5200
$Comp
L PINHD-1X6 JP1
U 1 1
P 10450 3550
F 0 "JP1" H 10200 3975 50  0000 L BNN
F 1 "PINHD-1X6" H 10200 3150 50  0000 L BNN
F 2 "1X06" H 10480 3700 20  0001 C CNN
F 3 "" H 10450 3550 60  0000 C CNN
	1    10450 3550
	1    0    0    -1  
$EndComp
Text GLabel 4000 2150 2    60   Input ~ 0
AUX
Wire Wire Line
	4000 2150 3850 2150
Wire Wire Line
	10000 3750 10350 3750
Wire Wire Line
	10350 3650 10000 3650
Text GLabel 10000 3650 0    60   Input ~ 0
AUX
Wire Wire Line
	10000 3550 10350 3550
Wire Wire Line
	10350 3450 10000 3450
Wire Wire Line
	10000 3350 10350 3350
Wire Wire Line
	10350 3250 10000 3250
$EndSCHEMATC
